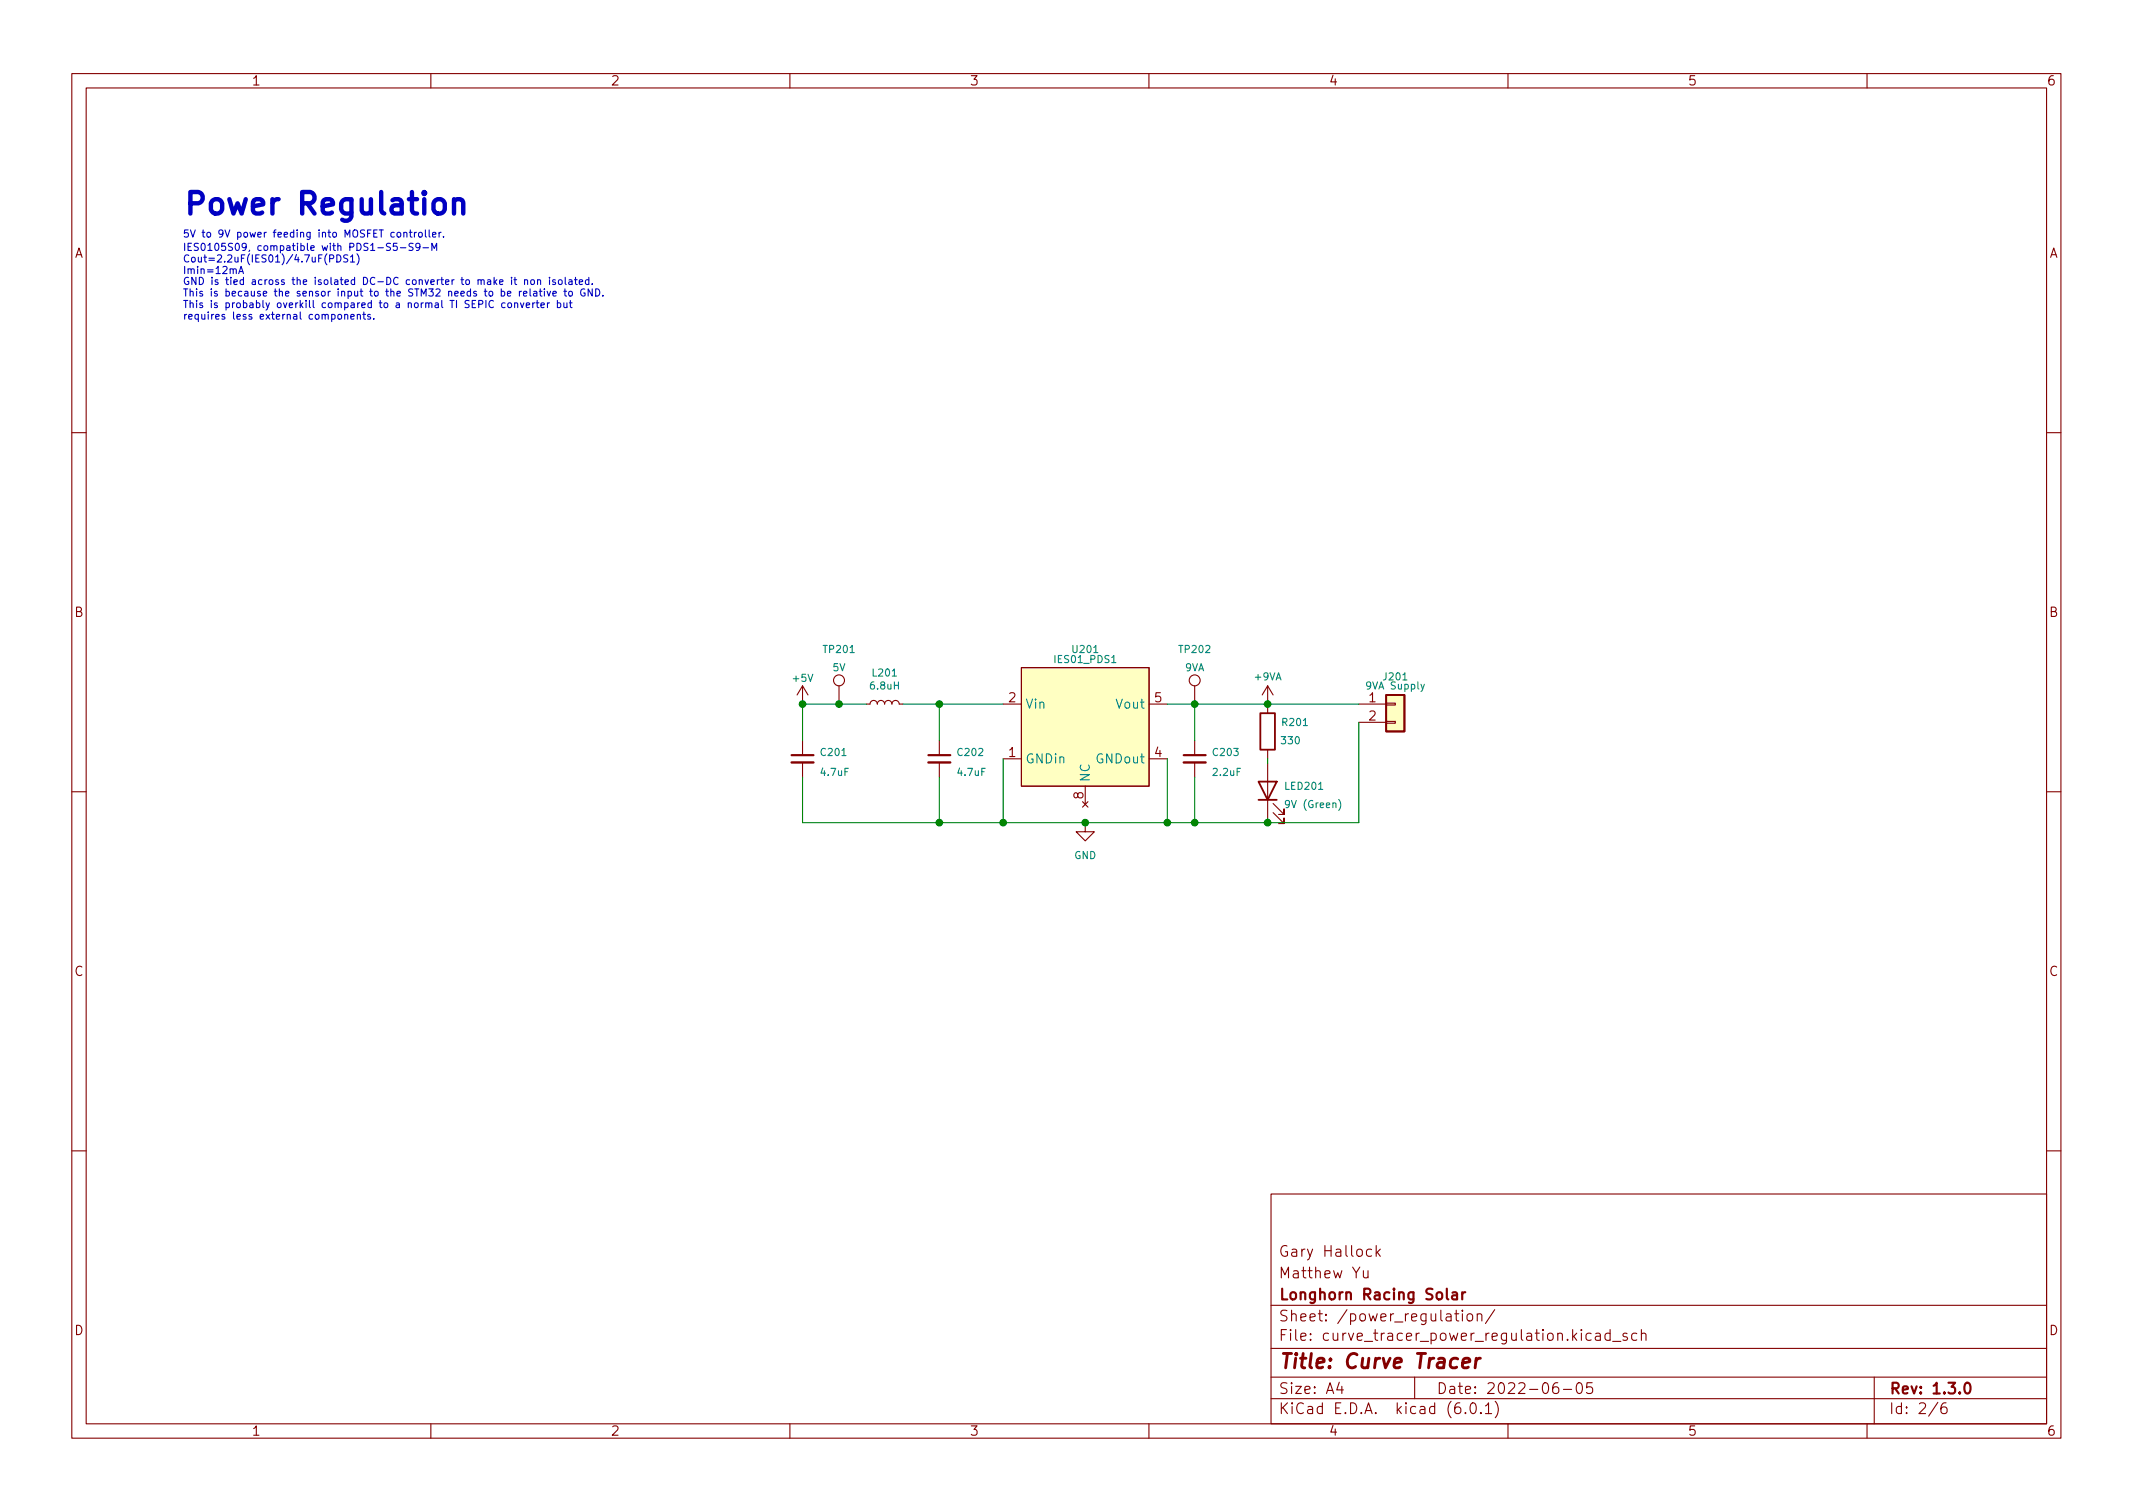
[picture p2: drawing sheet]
<svg xmlns="http://www.w3.org/2000/svg" width="297mm" height="210mm" viewBox="0 0 297 210" stroke-linecap="round" stroke-linejoin="round" font-family="sans-serif">
<g fill="none" stroke="#840000" stroke-width=".15">
<path d="M10 10.2h277v190.1h-277zM12 12.2h273v186.1h-273zM60 10.2v2M110 10.2v2M160 10.2v2M210 10.2v2M260 10.2v2M10 60.2h2M285 60.2h2M111.8 95.5l-.8 1.3M111.8 95.5v2.5M111.8 95.5l.7 1.3"/>
<path d="M116.8 95.5v2.5M120.6 98h.6a.51 .51 0 0 1 .5-.5 .51 .51 0 0 1 .5 .5 .51 .51 0 0 1 .5-.5 .51 .51 0 0 1 .5 .5 .51 .51 0 0 1 .5-.5 .51 .51 0 0 1 .5 .5 .51 .51 0 0 1 .5-.5 .51 .51 0 0 1 .5 .5h.5M139.7 98h2.5M142.2 93h17.8v16.5h-17.8zM160 98h2.6M166.4 95.5v2.5M176.5 95.5v3.8M176.5 95.5l-.7 1.3M176.5 95.5l.8 1.3M189.2 98h3.8M193 97.9h1.3v.3h-1.3zM10 110.2h2"/>
<path d="M111.8 103.1v2.1M111.8 106.2v2M130.8 103.1v2.1M130.8 106.2v2M139.7 105.7h2.5M150.7 111.6l.8 .8M151.1 114.5v1.3h1.3l-1.3 1.3-1.2-1.3h1.2M151.1 109.5v2.5M151.5 111.6l-.8 .8M160 105.7h2.6M166.4 103.1v2.1M166.4 106.2v2"/>
<path d="M176.5 104.4v1.3M176.5 106.3v7.6M177.3 113.2l1.5 1.5v-.8v.8h-.7M177.3 111.9l1.5 1.5v-.8v.8h-.7M189.2 100.6h3.8M193 100.5h1.3v.2h-1.3zM285 110.2h2M10 160.2h2M177 166.3h108v32h-108zM189.9 176.9v1a.41 .41 0 0 0 .6-.1M190.5 176.9v1M191 174l-.4-.1-.3 .3v.4l.1 .3h.2h.4"/>
<path d="M191.6 173.4v1.5M191.8 174.4l.4 .5M192.2 173.9l-.6 .6M285 160.2h2M60 198.3v2M110 198.3v2M160 198.3v2M177 194.8h108M177 191.8h108M177 187.8h108M177 181.8h108M186.5 192.5l-.4 1h1"/>
<path d="M186.9 193v1M197 191.8v3M202.6 182.9h.5M202.8 182.4v1.3l.1 .2h.2M203.6 182.4v.1v.1l.1-.1-.1-.1v.2M203.6 182.9v1M204.1 196.7v.1h-.1l.1-.1v.1M204.4 183.1a.41 .41 0 0 1 .4-.2 .41 .41 0 0 1 .3 .3v.4a.41 .41 0 0 1-.4 .3 .41 .41 0 0 1-.4-.3zM204.9 195.4a.36 .36 0 0 1 .6 .2 .77 .77 0 0 1-.4 1.2 1 1 0 0 1-.2-1.4zM205.7 183.1a.37 .37 0 0 1 .7 0v.8M205.7 182.9v1M206.2 196.7l.1 .1h-.1h-.1l.1-.1v.1"/>
<path d="M206.9 195.8l.4-.5v1.5M206.9 196.8h.8M208.1 182.4l-1.2 1.9M208.2 195.1a1.72 1.72 0 0 1 0 2.3M210 198.3v2M216.9 192.5a.59 .59 0 0 0-.7 .7v.5l.2 .3h.4l.2-.1 .1-.5-.2-.2-.4-.1-.3 .3M217.7 193.5h1.2M219.7 192.6a.36 .36 0 0 1 .6 .2 .77 .77 0 0 1-.4 1.2 1 1 0 0 1-.2-1.4zM221.7 192.5h-.7l-.1 .7 .2-.1 .5 .1 .2 .2-.1 .5-.2 .1h-.4l-.2-.1M222.2 185.7l.2-.1 .4 .1 .1 .9M222.9 186l-.5 .1a.29 .29 0 0 0-.3 .2 .29 .29 0 0 0 .3 .3h.5M224.2 185.7l-.4-.1-.3 .3v.4l.1 .3h.2h.4"/>
<path d="M224.2 185.1v1.5M224.6 186.8h1.1M226.6 185.7l-.4-.1-.2 .2 .1 .3 .5 .1v.1v.3h-.2h-.4M227.9 185.7l-.4-.1-.3 .3v.4l.2 .3h.1h.4M228.6 185.8a.37 .37 0 0 1 .6 0v.8M228.6 185.1v1.5M260 198.3v2M261 191.8v6.5M269.9 195.3l-1.3 1.9M271 195.3a.6 .6 0 0 0-.7 .7v.5l.1 .3h.5l.2-.1 .1-.5-.2-.2-.4-.1-.3 .3"/>
<circle cx="116.8" cy="94.7" r=".76"/>
<circle cx="166.4" cy="94.7" r=".76"/>
</g>
<path d="M110.2 105.2h3.1M129.3 105.2h3M164.8 105.2h3.1M203.6 179.9v1M204.1 179.9l-.3 .1-.2 .2M202.3 180l.1-.1 .4 .1 .1 .9M202.9 180.3l-.5 .1a.29 .29 0 0 0-.2 .2 .29 .29 0 0 0 .2 .3h.5M273.8 192.6a.36 .36 0 0 1 .5 .2 .77 .77 0 0 1-.4 1.2 1 1 0 0 1-.1-1.4z" fill="none" stroke="#840000" stroke-width=".3"/>
<path d="M203.7 189.8l1-.2-.1-.4-.5-.1-.4 .3-.1 .8 .1 .2 .2 .1 .6-.1M205.6 189.1l-.2 1.4M206.2 189.1a.59 .59 0 0 0-.7 .4" fill="none" stroke="#840000" stroke-width=".4"/>
<path d="M110.2 106.2h3.1M129.3 106.2h3M164.8 106.2h3.1" fill="none" stroke="#840000" stroke-width=".33"/>
<g fill="#ffffc2" stroke="#ffffc2" stroke-width=".14">
<path d="M142.2 93h17.8v16.5h-17.8z"/>
<path d="M193 96.8h2.6v5h-2.6z"/>
</g>
<path d="M175.5 99.3h2v5.1h-2zM193 96.8h2.6v5h-2.6zM175.3 108.8h2.5l-1.3 2.6zM175.3 111.4h2.5" fill="none" stroke="#840000" stroke-width=".25"/>
<path d="M198.4 95.3l-.4 .9-.1 .1M186.4 111.3a1.15 1.15 0 0 1 0 1.5" fill="none" stroke="#008484" stroke-width=".15"/>
<g fill="none" stroke="#0000c2" stroke-width=".15">
<path d="M33.2 38.1l.4-1 .3 1M33.3 37.8h.5M45.9 36h.5l.1-.2-.1-.2-.5-.1v1M46.9 35.5a.51 .51 0 0 1 .6 .5 .51 .51 0 0 1-.6 .5zM48.4 35.5h-.4l-.1 .2 .1 .2 .4 .2v.3l-.2 .1-.3-.1M48.8 35.8l.3-.3v1M48.8 36.5h.6M49.7 35.3a1.15 1.15 0 0 1 0 1.6M54.4 33.9h-.4l-.2 .2 .1 .2 .4 .2v.3l-.1 .1-.4-.1M55.3 33.9h-.5v.5l.1-.1h.3l.1 .1v.4l-.2 .1-.3-.1M55.4 32.4l.2-.1 .2 .2v.3l-.2 .2h-.2l-.1-.2zM55.8 34.5h.7"/>
<path d="M56.2 32.4l.2-.1 .2 .1 .1 .6M56.2 32.3v.7M57 32.3h.4M57.1 32v.9l.3 .1M57.5 33.9h-.4l-.1 .1v.3l.4 .1 .1 .3-.2 .2-.3-.1M57.7 32.3v.7M58 32.3l-.3 .2M58.4 32.4l.2-.1 .2 .2v.3l-.2 .2h-.2l-.1-.2zM58.5 34.3l-.2 .2-.3-.1-.1-.1 .1-.4h.3l.1 .1a.66 .66 0 0 1-.2 .9h-.2M58.9 34.5h.8M59.2 32v.9l.2 .1M59.8 32v.9l.1 .1"/>
<path d="M60.1 34.9v-1l.4 .7 .3-.7v1M60.2 32.7l.5-.1v-.2l-.3-.1-.2 .2 .1 .5h.4M61.1 32.3v.7M61.4 32.3l-.3 .2M61.8 32.9v.1M71.2 38.6v.1M71.2 38.9v.7M71.6 38.9h.4M71.7 38.6v.9l.3 .1M73 39l.2-.1 .2 .1 .1 .6M73 38.9v.7M74 39l.1-.1 .3 .1v.4l-.1 .2h-.2l-.1-.1z"/>
<path d="M74.9 39l.1-.1 .2 .1 .1 .6M74.9 38.9v.7M76.5 38.6v.1M76.5 38.9v.7M77.3 39l-.2-.1-.1 .2v.1l.3 .1v.3h-.3M77.9 39l.2-.1 .2 .2v.3l-.2 .2h-.2l-.1-.2zM78.7 38.6v.9l.2 .1M79.2 39h.4l.1 .6M79.7 39.2h-.4l-.1 .2 .1 .2h.4M80 38.9h.4M80.1 38.6v.9l.3 .1M80.7 39.3l.4-.1v-.2l-.3-.1-.1 .2v.5h.4"/>
<path d="M82 39l-.3-.1-.2 .2 .1 .5h.4M82 38.6v1M82.5 39.5v.1M47.1 43.8h.3l.2 .2v.3l-.2 .1h-.3l-.1-.1zM48 43.9l.1-.1h.3v.6M48 43.8v.6M48.9 44.1l.4-.1v-.2h-.3l-.1 .1v.5h.4M49.8 43.9l.1-.1h.2l.1 .6M49.8 43.8v.6M50.5 43.8h.4M50.7 43.4v.9l.2 .1M51.6 43.8h-.3l-.1 .1v.2l.4 .1v.2h-.4"/>
<path d="M52 44.4h.1M70.3 42.2h-.3l-.1 .2 .1 .4h.3M70.8 42.3l.1-.1 .3 .1v.3l-.1 .2h-.2l-.1-.1zM71.7 42.3l.1-.1h.2l.1 .6M71.7 42.2v.6M72.5 42.2l.2 .6 .3-.6M72.6 40.6l-.3 .1M72.9 40.9l.5-.1-.1-.2h-.3l-.1 .1 .1 .5h.3M73.3 42.5l.5-.1-.1-.2h-.3l-.1 .1v.5h.4M73.8 40.2v.9l.2 .1M74.2 42.2v.6M74.3 40.6h.4l.1 .6"/>
<path d="M74.5 42.2l-.3 .2M74.7 42.2h.3M74.8 40.8h-.4l-.1 .2 .1 .2h.4M74.8 41.8v.9l.2 .1M75.1 40.6h.4M75.2 40.2v.9l.3 .1M75.3 42.5l.5-.1v-.2h-.3l-.2 .1 .1 .5h.4M75.8 40.2v.1M75.8 40.6v.6M76.2 40.6l.2 .6 .3-.6M76.2 42.2v.6M76.5 42.2l-.3 .2"/>
<path d="M77 40.9l.5-.1-.1-.2h-.3l-.1 .1v.5h.4M77.6 42.2h.3l.2 .2-.1 .4h-.4M77.6 41.8v1M78.5 42.2l.1 .6h.2l.2-.1M78.5 40.6h.4M78.7 40.2v.9l.2 .1M79 42.2v.6M79.2 40.7l.2-.1 .3 .1v.3l-.1 .2h-.2l-.2-.1zM79.3 42.2h.4M79.4 41.8v.9l.3 .1M81.4 40.3a.47 .47 0 0 0-.5 .4 .47 .47 0 0 0 .5 .5l.1-.4h-.2M82.5 40.2v1l-.6-1v1"/>
<path d="M83 40.2a.51 .51 0 0 1 .5 .5 .51 .51 0 0 1-.5 .5zM84 41.1v.1"/>
</g>
<path d="M60.5 28a.81 .81 0 0 1 .8-.3 .81 .81 0 0 1 .6 .6v.9a.81 .81 0 0 1-.7 .6 .81 .81 0 0 1-.8-.6v-.9zM63.2 28a.74 .74 0 0 1 1.3 .2v1.5M63.2 27.7v2" fill="none" stroke="#0000c2" stroke-width=".61"/>
<path d="M120.6 98h-8.8v5.1M125.7 98h14M130.8 98v5.1M162.6 98h26.6M166.4 98v5.1M130.8 108.2v6.3M139.7 105.7v8.8M162.6 105.7v8.8M166.4 108.2v6.3M176.5 105.7v.6M176.5 113.9v.6M189.2 100.6v13.9h-77.4v-6.3" fill="none" stroke="#008400" stroke-width=".15"/>
<g fill="#008400" stroke="#008400" stroke-width=".15">
<circle cx="166.4" cy="114.5" r=".46"/>
<circle cx="151.1" cy="114.5" r=".46"/>
<circle cx="162.6" cy="114.5" r=".46"/>
<circle cx="176.5" cy="114.5" r=".46"/>
<circle cx="166.4" cy="98" r=".46"/>
<circle cx="139.7" cy="114.5" r=".46"/>
<circle cx="176.5" cy="98" r=".46"/>
<circle cx="130.8" cy="98" r=".46"/>
<circle cx="116.8" cy="98" r=".46"/>
<circle cx="111.8" cy="98" r=".46"/>
<circle cx="130.8" cy="114.5" r=".46"/>
</g>
<text font-size="4.2" fill="#0000c2" x="25.4" y="29.9">Power Regulation</text>
<text font-size="2.8" fill="#840000" x="178" y="190.6">Title: Curve Tracer</text>
<g font-size="2.1" fill="#840000">
<text x="178" y="178">Matthew Yu</text>
<text x="178" y="175">Gary Hallock</text>
<text x="178" y="184">Sheet: /power_regulation/</text>
<text x="178" y="181">Longhorn Racing Solar</text>
<text x="178" y="186.7">File: curve_tracer_power_regulation.kicad_sch</text>
<text x="178" y="196.9">KiCad E.D.A. kicad (6.0.1)</text>
<text x="178" y="194.1">Size: A4</text>
<text x="200" y="194.1">Date: 2022-06-05</text>
<text x="263" y="194.1">Rev: 1.3.0</text>
<text x="263" y="196.9">Id: 2/6</text>
</g>
<g font-size="1.8" fill="#840000">
<text x="35" y="11.9">1</text>
<text x="85" y="11.9">2</text>
<text x="135" y="11.9">3</text>
<text x="185" y="11.9">4</text>
<text x="235" y="11.9">5</text>
<text x="285" y="11.9">6</text>
<text x="10.3" y="35.9">A</text>
<text x="285.3" y="35.9">A</text>
<text x="10.3" y="85.9">B</text>
<text x="285.3" y="85.9">B</text>
<text x="140.5" y="97.8">2</text>
<text x="160.8" y="97.8">5</text>
<text x="190.6" y="97.8">1</text>
<text x="190.6" y="100.3">2</text>
<text x="140.5" y="105.4">1</text>
<text x="160.8" y="105.4">4</text>
<text x="150.9" y="111.2" transform="rotate(-90 150.9 111.2)">8</text>
<text x="10.3" y="135.9">C</text>
<text x="285.3" y="135.9">C</text>
<text x="10.3" y="185.9">D</text>
<text x="285.3" y="185.9">D</text>
<text x="35" y="199.9">1</text>
<text x="85" y="199.9">2</text>
<text x="135" y="199.9">3</text>
<text x="185" y="199.9">4</text>
<text x="235" y="199.9">5</text>
<text x="285" y="199.9">6</text>
</g>
<g font-size="1.8" fill="#008484">
<text x="142.7" y="98.7">Vin</text>
<text x="155.6" y="98.7">Vout</text>
<text x="142.7" y="106.3">GNDin</text>
<text x="152.8" y="106.3">GNDout</text>
<text x="151.8" y="109" transform="rotate(-90 151.8 109)">NC</text>
</g>
<g font-size="1.4" fill="#0000c2">
<text x="25.4" y="33.1">5V to 9V power feeding into MOSFET controller.</text>
<text x="25.4" y="34.9">IES0105S09, compatible with PDS1-S5-S9-M</text>
<text x="25.4" y="39.7">GND is tied across the isolated DC-DC converter to make it non isolated.</text>
<text x="25.4" y="41.3">This is because the sensor input to the STM32 needs to be relative to GND.</text>
<text x="25.4" y="36.5">Cout=2.2uF(IES01)/4.7uF(PDS1)</text>
<text x="25.4" y="38.1">Imin=12mA</text>
<text x="25.4" y="42.9">This is probably overkill compared to a normal TI SEPIC converter but</text>
<text x="25.4" y="44.5">requires less external components.</text>
</g>
<g font-size="1.4" fill="#008484">
<text x="110.5" y="94.9">+5V</text>
<text x="114.8" y="90.9">TP201</text>
<text x="116" y="93.5">5V</text>
<text x="121.3" y="96">6.8uH</text>
<text x="121.6" y="94.2">L201</text>
<text x="147" y="92.3">IES01_PDS1</text>
<text x="149.5" y="90.9">U201</text>
<text x="164.3" y="90.9">TP202</text>
<text x="165" y="93.5">9VA</text>
<text x="174.8" y="94.7">+9VA</text>
<text x="190.4" y="96">9VA Supply</text>
<text x="192.8" y="94.7">J201</text>
<text x="178.7" y="101.1">R201</text>
<text x="114.4" y="105.3">C201</text>
<text x="133.5" y="105.3">C202</text>
<text x="169" y="105.3">C203</text>
<text x="178.5" y="103.6">330</text>
<text x="114.4" y="108">4.7uF</text>
<text x="133.4" y="108">4.7uF</text>
<text x="169" y="108">2.2uF</text>
<text x="179.1" y="110">LED201</text>
<text x="179.4" y="112.5">9V (Green)</text>
<text x="149.6" y="119.6">GND</text>
</g>
</svg>
